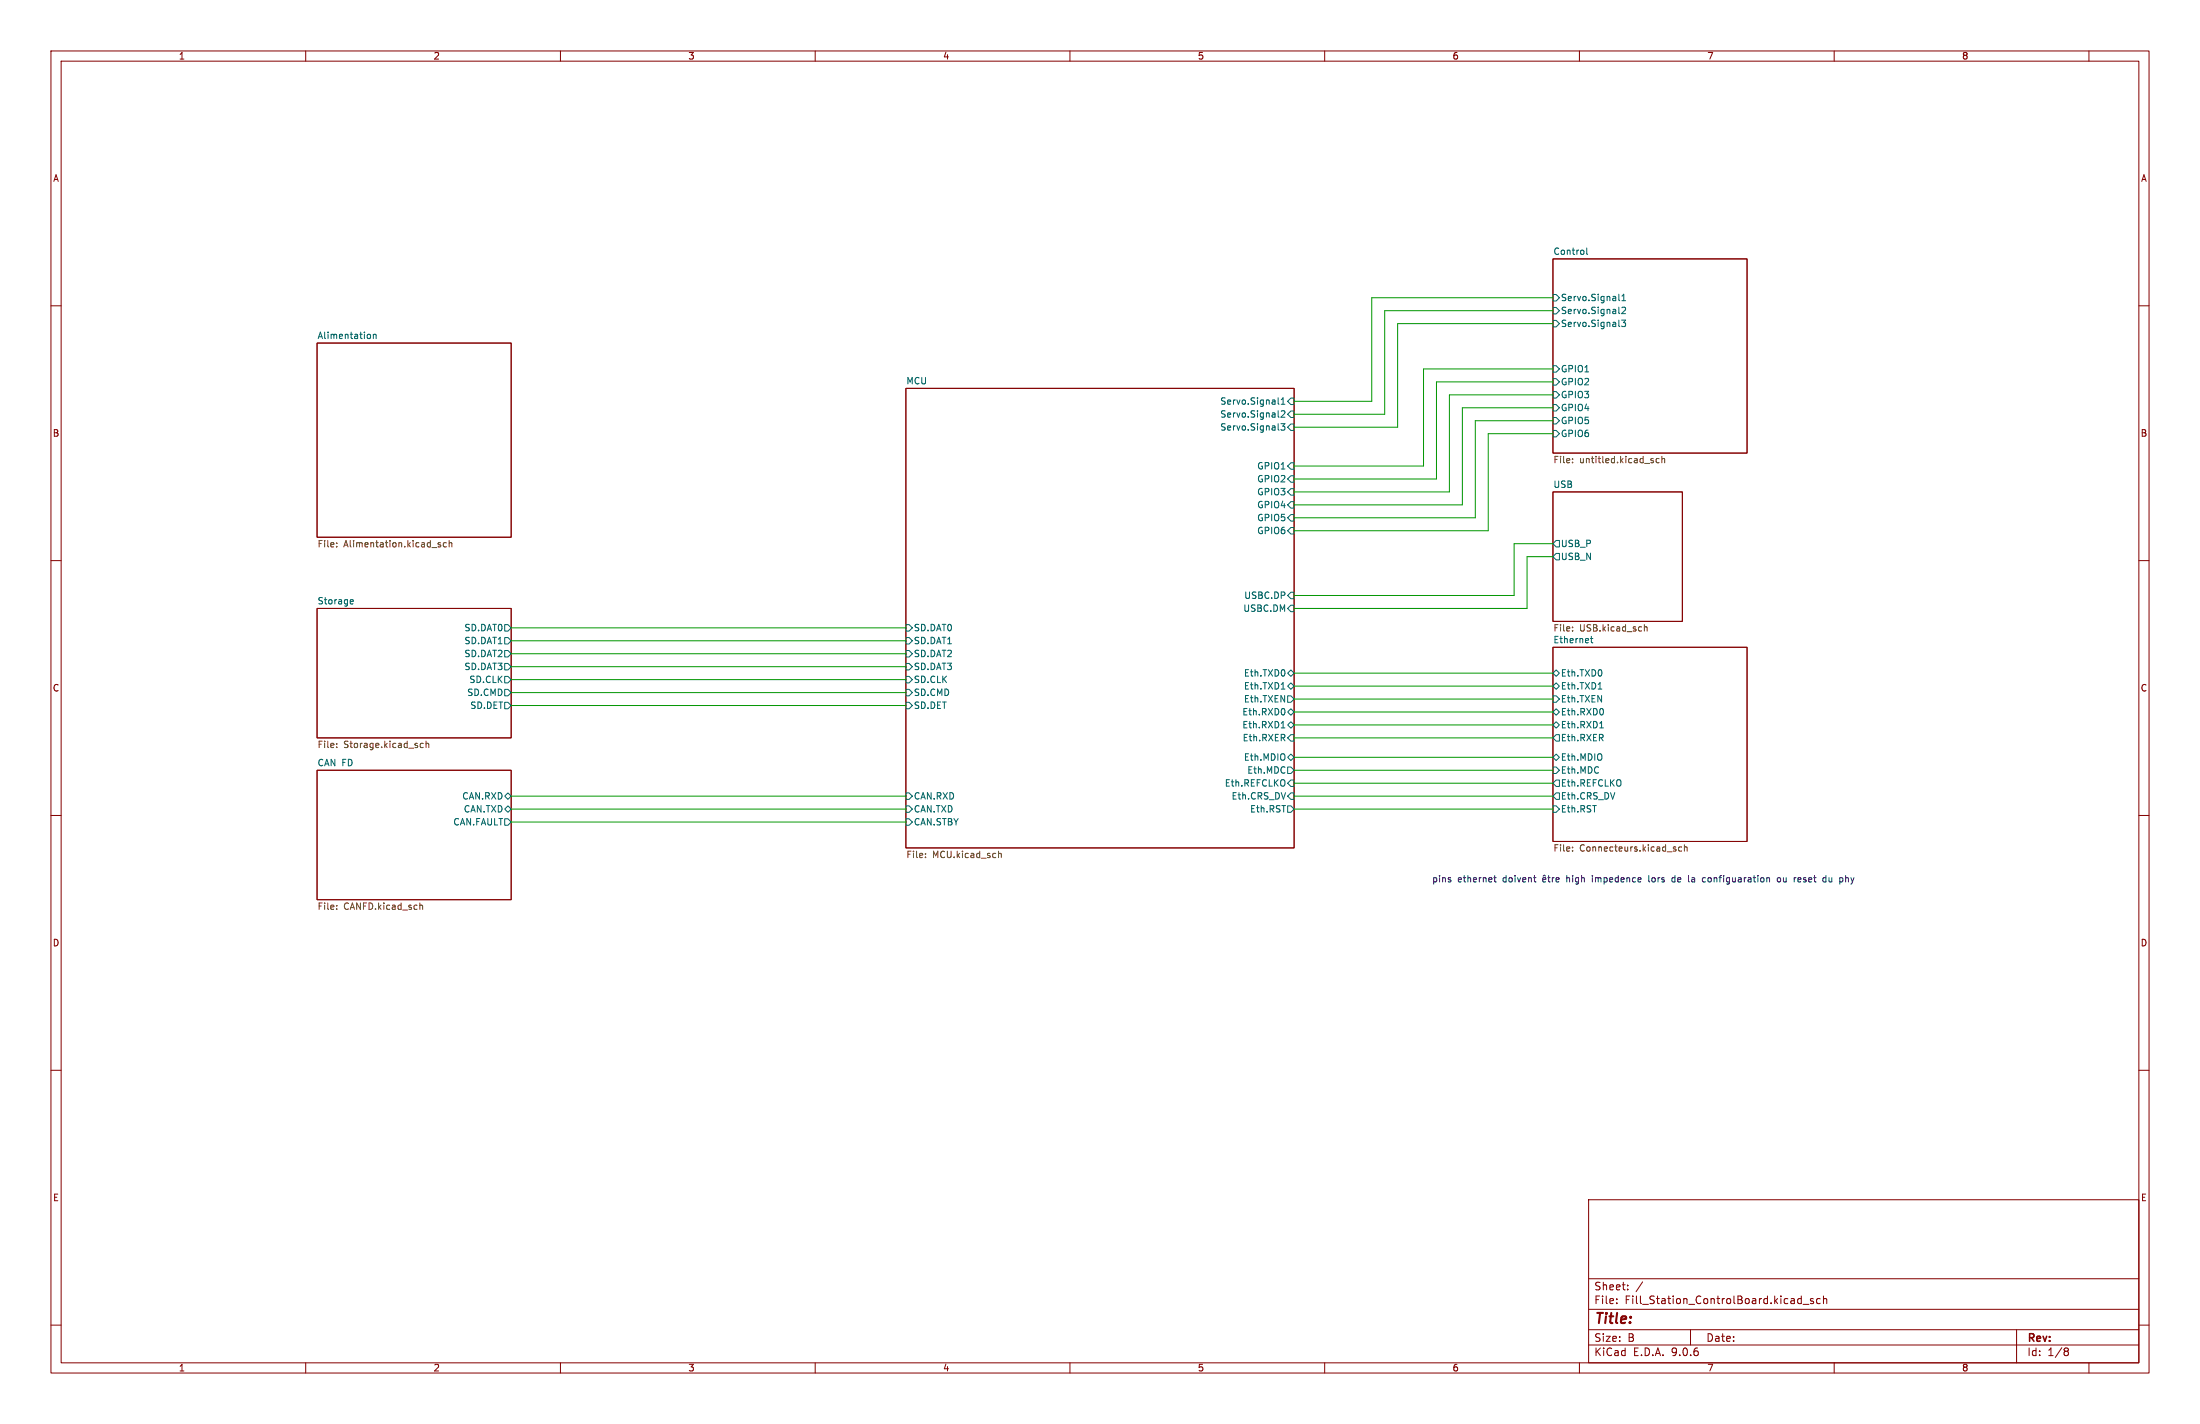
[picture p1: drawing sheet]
<svg xmlns="http://www.w3.org/2000/svg" width="432mm" height="279mm" viewBox="0 0 432 279" stroke-linecap="round" stroke-linejoin="round" font-family="sans-serif">
<g fill="none" stroke="#840000" stroke-width=".2">
<path d="M10 10h411.8v259.4h-411.8zM12 12h407.8v255.4h-407.8zM60 10v2M110 10v2M160 10v2M210 10v2M260 10v2M310 10v2M360 10v2M410 10v2M304.8 50.8h38.1v38.1h-38.1zM10 60h2"/>
<path d="M62.2 67.3h38.1v38.1h-38.1zM177.8 76.2h76.2v90.2h-76.2zM419.8 60h2M304.8 96.5h25.4v25.4h-25.4zM10 110h2M62.2 119.4h38.1v25.4h-38.1zM419.8 110h2M304.8 127h38.1v38.1h-38.1zM10 160h2M62.2 151.1h38.1v25.4h-38.1zM419.8 160h2M10 210h2"/>
<path d="M419.8 210h2M311.8 235.4h108v32h-108zM10 260h2M311.8 256.9h108M311.8 250.9h108M317.3 255.6v.2M317.3 254.9v.1M319.5 252.9v.2M319.5 252.2v.1M322.4 251.5l-1.3 1.9M353.1 254.8l.4 .1M353.5 254.3v1.5"/>
<path d="M353.5 255.7l-.4 .1M353.9 255.9h1.1M355.9 254.9l-.4-.1-.2 .2 .1 .2 .5 .2v.3h-.6M357.3 254.9l-.5-.1-.3 .3 .2 .6h.6M357.9 254.9l.2-.1 .4 .1v.9M357.9 254.3v1.5M419.8 260h2M60 267.4v2M110 267.4v2M160 267.4v2M210 267.4v2M260 267.4v2"/>
<path d="M310 267.4v2M311.8 263.9h108M311.8 260.9h108M331.8 260.9v3M360 267.4v2M395.8 260.9v6.5M405.4 264.5l.4 .1 .2 .2-.3 .3M405.4 265.1h.3M405.7 265.1l.2 .2 .1 .4-.2 .2-.4 .1M410 267.4v2"/>
</g>
<g fill="none" stroke="#006464" stroke-width=".2">
<path d="M304.8 57.8h.6l.7 .6-.7 .7h-.6zM311.4 48.7v1l.2 .2M317.7 57.7v1.1l.2 .2M318.3 59h.8M318.3 58.1l.4-.4v1.3M72.3 65.6l.4 .2v.5l-.4 .1M73.3 65.7l.5-.1v.8M73.3 65.6v.8M250.9 78v1.1l.1 .2M251.5 79.3h.7M251.5 78.4l.3-.4v1.3M253.4 78.1h.6v1.3h-.6l-.7-.7z"/>
<path d="M304.8 60.3h.6l.7 .7-.7 .6h-.6zM304.8 62.9h.6l.7 .6-.7 .6h-.6zM304.8 71.8h.6l.7 .6-.7 .6h-.6zM304.8 76.8h.6l.7 .7-.7 .6h-.6zM304.8 74.3h.6l.7 .6-.7 .7h-.6zM304.8 79.4h.6l.7 .6-.7 .6h-.6zM317.8 61.5h.1M317.8 64l.1 .1M318.3 62.8h.8l-.5 .5 .4 .1v.6l-.2 .1-.5-.1M318.3 60.4l.5-.1 .3 .3-.8 .9h.8M250.9 81.8l.1 .1M250.9 84.3l.1 .1"/>
<path d="M251.4 83.1h.8l-.4 .5 .3 .1v.6l-.1 .1-.6-.1M251.5 80.7l.5-.1 .2 .4-.8 .9h.8M253.4 90.8h.6v1.3h-.6l-.7-.7zM253.4 98.4h.6v1.3h-.6l-.7-.6zM253.4 93.3h.6v1.3h-.6l-.7-.6zM253.4 95.9h.6v1.3h-.6l-.7-.7zM253.4 80.6h.6v1.3h-.6l-.7-.6zM253.4 83.2h.6v1.3h-.6l-.7-.7zM304.8 81.9h.6l.7 .7-.7 .6h-.6zM304.8 84.5h.6l.7 .6-.7 .6h-.6zM68.9 117.7h.4v.3l-.6 .1M69.3 118.4l-.4 .1"/>
<path d="M253.4 118.7h.6v1.3h-.6l-.7-.6zM253.4 116.2h.6v1.3h-.6l-.7-.7zM253.4 101h.6v1.2h-.6l-.7-.6zM253.4 103.5h.6v1.3h-.6l-.7-.7zM305.4 106h.7v1.3h-.7l-.6-.6zM305.4 108.6h.7v1.3h-.7l-.6-.7zM99.1 137.8h.6l.6 .6-.6 .7h-.6zM99.1 135.3h.6l.6 .6-.6 .6h-.6zM99.1 130.2h.6l.6 .6-.6 .6h-.6zM99.1 132.7h.6l.6 .7-.6 .6h-.6zM99.1 127.6h.6l.6 .7-.6 .6h-.6zM99.1 122.6h.6l.6 .6-.6 .6h-.6z"/>
<path d="M99.1 125.1h.6l.6 .6-.6 .7h-.6zM177.8 137.8h.6l.7 .6-.7 .7h-.6zM177.8 127.6h.6l.7 .7-.7 .6h-.6zM177.8 122.6h.6l.7 .6-.7 .6h-.6zM177.8 125.1h.6l.7 .6-.7 .7h-.6zM177.8 130.2h.6l.7 .6-.7 .6h-.6zM177.8 132.7h.6l.7 .7-.7 .6h-.6zM177.8 135.3h.6l.7 .6-.7 .6h-.6zM251.5 135.2h.7M252.1 139.3v.7M252.7 132.1l.7-.7 .6 .7-.6 .6zM252.7 136.5h.7l.6 .7-.6 .6h-.7z"/>
<path d="M252.7 134.6l.7-.6 .6 .6-.6 .7zM252.7 139.7l.7-.6 .6 .6-.6 .6zM304.8 132.1l.6-.7 .7 .7-.7 .6zM304.8 134.6l.6-.6 .7 .6-.7 .7zM304.8 136.5h.6l.7 .7-.7 .6h-.6zM304.8 139.7l.6-.6 .7 .6-.7 .6zM312.2 125.3h.4M312.3 124.9v1l.3 .2M313.7 135.2h.7M314.6 139.3v.7M99.1 156.2l.6-.6 .6 .6-.6 .6zM99.1 158.8l.6-.7 .6 .7-.6 .6z"/>
<path d="M177.8 155.6h.6l.7 .6-.7 .6h-.6zM177.8 158.1h.6l.7 .7-.7 .6h-.6zM251.5 142.8h.7M252.7 158.1h.7l.6 .7-.6 .6h-.7zM252.7 148.6l.7-.6 .6 .6-.6 .6zM252.7 150.5h.7l.6 .6-.6 .7h-.7zM252.7 142.2l.7-.6 .6 .6-.6 .7zM253.4 155.6h.6v1.2h-.6l-.7-.6zM253.4 144.1h.6v1.3h-.6l-.7-.6zM253.4 153h.6v1.3h-.6l-.7-.6zM304.8 148.6l.6-.6 .7 .6-.7 .6zM304.8 150.5h.6l.7 .6-.7 .7h-.6z"/>
<path d="M304.8 158.1h.6l.7 .7-.7 .6h-.6zM305.4 144.1h.7v1.3h-.7l-.6-.6zM305.4 141.6l.7 .6-.7 .7-.6-.7zM305.4 153h.7v1.3h-.7l-.6-.6zM305.4 155.6h.7v1.2h-.7l-.6-.6zM314 142.8h.7M99.1 160.7h.6l.6 .6-.6 .6h-.6zM177.8 160.7h.6l.7 .6-.7 .6h-.6z"/>
</g>
<g fill="none" stroke="#725600" stroke-width=".2">
<path d="M308.6 90v.1M308.6 90.7v.1M325.6 90h-.3l-.3 .2 .2 .5h.4M326.2 90.1l.5-.1v.8M326.2 89.5v1.3M66.1 106.5v.2M66.1 107.2v.1M86 106.8l.5 .2v.1l-.2 .2h-.3M86 106.5h.5M87.6 106.5h-.4l-.2 .2 .1 .6h.5M88.2 106.6l.4-.1 .1 .8M88.2 106v1.3"/>
<path d="M308.6 123v.2M308.6 123.7v.1M322.7 122.6v1.2M322.7 123.1l.5-.1 .1 .8M66.1 145.9v.1M66.1 146.6v.1M82.5 146.4l.2 .3 .4-.1M83.1 145.9l-.4-.1-.2 .3M83.6 146l.5-.1 .1 .8M83.6 145.4v1.3M66.1 178.3v.1M66.1 177.7v.1"/>
<path d="M82.4 177.2v1.2M82.4 177.7h.5l.1 .7M181.6 168.2v.1M181.6 167.5v.1M196 167v1.3M196 167.6l.5-.1v.8M308.6 166.9v.1M308.6 166.2v.1M328.9 166.6v.3M330.1 166.2h-.4l-.2 .2 .1 .5h.5M330.6 166.3l.5-.1v.8M330.6 165.7v1.3"/>
</g>
<g fill="none" stroke="#009600" stroke-width=".2">
<path d="M304.8 58.4h-35.6v20.3h-15.2M304.8 72.4h-25.4v19h-25.4M304.8 77.5h-20.3v19h-30.5M304.8 63.5h-30.5v20.3h-20.3M304.8 61h-33v20.3h-17.8M304.8 74.9h-22.9v19.1h-27.9M304.8 82.6h-15.2v19h-35.6M304.8 80h-17.8v19.1h-33M304.8 85.1h-12.7v19h-38.1M304.8 109.2h-5.1v10.2h-45.7M304.8 106.7h-7.6v10.1h-43.2M100.3 125.7h77.5"/>
<path d="M100.3 128.3h77.5M100.3 138.4h77.5M100.3 135.9h77.5M100.3 130.8h77.5M100.3 133.4h77.5M100.3 123.2h77.5M254 139.7h50.8M254 132.1h50.8M254 134.6h50.8M254 137.2h50.8M100.3 158.8h77.5M100.3 156.2h77.5"/>
<path d="M254 144.8h50.8M254 142.2h50.8M254 158.8h50.8M254 156.2h50.8M254 148.6h50.8M254 151.1h50.8M254 153.7h50.8M100.3 161.3h77.5"/>
</g>
<g fill="none" stroke="#0000c2" stroke-width=".2">
<path d="M293.2 172.2h.5M293.4 171.8v1.1l.3 .1M301 172.2h.5M301.2 173h.3M302.8 172.6l.6-.1-.1-.2-.3-.1-.2 .2 .1 .6h.4M302.9 171.9l.2-.2 .2 .2M303.8 172.2h.5M304 171.8v1.1l.3 .1M304.7 172.2v.8M305 172.2l-.3 .2M305.4 172.6l.6-.1-.1-.2-.3-.1-.2 .2 .1 .6h.4M312.5 171.8v.1"/>
<path d="M312.5 172.2v.8M323.6 171.8v1.1l.2 .1M328.7 172.3l-.3-.1-.3 .2 .2 .6h.4M332.2 172.2l-.1 .1M332.2 172.6l-.2 .1 .2 .3M334.4 172.2l.3 .1M334.7 173h-.3M347.1 172.2l.2 .2v.6M348.9 172.3l.3-.1 .3 .2v.4l-.3 .2-.4-.2zM352.9 172.3l.4-.1 .2 .3-.6 .1M352.9 173h.5M359 172.2v.7l.3 .1"/>
<path d="M362.3 172.3h.4l.1 .7"/>
</g>
<text font-size="2.8" fill="#840000" x="312.8" y="260.3">Title:</text>
<g font-size="2.1" fill="#840000">
<text x="312.8" y="256.1">File:</text>
<text x="312.8" y="253.4">Sheet:</text>
<text x="318.9" y="256.1">Fill_Station_ControlBoard.kicad_sch</text>
<text x="312.8" y="263.5">Size:</text>
<text x="319.5" y="263.5">B</text>
<text x="334.8" y="263.5">Date:</text>
<text x="397.8" y="263.7">Rev:</text>
<text x="312.8" y="266.3">KiCad</text>
<text x="320.5" y="266.3">E.D.A.</text>
<text x="328.1" y="266.3">9.0.6</text>
<text x="397.8" y="266.3">Id:</text>
<text x="401.9" y="266.3">1/8</text>
</g>
<g font-size="1.8" fill="#840000">
<text x="35" y="11.9">1</text>
<text x="85" y="11.9">2</text>
<text x="135" y="11.9">3</text>
<text x="185" y="11.9">4</text>
<text x="235" y="11.9">5</text>
<text x="285" y="11.9">6</text>
<text x="335" y="11.9">7</text>
<text x="385" y="11.9">8</text>
<text x="10.3" y="35.9">A</text>
<text x="420.1" y="35.9">A</text>
<text x="10.3" y="85.9">B</text>
<text x="420.1" y="85.9">B</text>
<text x="10.3" y="135.9">C</text>
<text x="420.1" y="135.9">C</text>
<text x="10.3" y="185.9">D</text>
<text x="420.1" y="185.9">D</text>
<text x="10.3" y="235.9">E</text>
<text x="420.1" y="235.9">E</text>
<text x="35" y="269.3">1</text>
<text x="85" y="269.3">2</text>
<text x="135" y="269.3">3</text>
<text x="185" y="269.3">4</text>
<text x="235" y="269.3">5</text>
<text x="285" y="269.3">6</text>
<text x="335" y="269.3">7</text>
<text x="385" y="269.3">8</text>
</g>
<g font-size="1.8" fill="#006464">
<text x="304.8" y="50.1">Control</text>
<text x="306.3" y="59.3">Servo.Signal1</text>
<text x="306.3" y="61.8">Servo.Signal2</text>
<text x="306.3" y="64.4">Servo.Signal3</text>
<text x="62.2" y="66.6">Alimentation</text>
<text x="177.8" y="75.5">MCU</text>
<text x="306.3" y="73.3">GPIO1</text>
<text x="306.3" y="75.8">GPIO2</text>
<text x="239.4" y="82.1">Servo.Signal2</text>
<text x="239.4" y="79.6">Servo.Signal1</text>
<text x="306.3" y="83.4">GPIO5</text>
<text x="306.3" y="78.3">GPIO3</text>
<text x="306.3" y="80.9">GPIO4</text>
<text x="239.4" y="84.7">Servo.Signal3</text>
<text x="306.3" y="86">GPIO6</text>
<text x="246.7" y="92.3">GPIO1</text>
<text x="246.7" y="94.8">GPIO2</text>
<text x="304.8" y="95.8">USB</text>
<text x="246.7" y="99.9">GPIO4</text>
<text x="246.7" y="97.4">GPIO3</text>
<text x="246.7" y="102.5">GPIO5</text>
<text x="246.7" y="105">GPIO6</text>
<text x="306.3" y="107.5">USB_P</text>
<text x="306.3" y="110.1">USB_N</text>
<text x="62.2" y="118.7">Storage</text>
<text x="244.1" y="117.7">USBC.DP</text>
<text x="91" y="124.1">SD.DAT0</text>
<text x="179.3" y="124.1">SD.DAT0</text>
<text x="243.9" y="120.2">USBC.DM</text>
<text x="91" y="131.7">SD.DAT3</text>
<text x="91" y="129.1">SD.DAT2</text>
<text x="91" y="126.6">SD.DAT1</text>
<text x="179.3" y="129.1">SD.DAT2</text>
<text x="179.3" y="126.6">SD.DAT1</text>
<text x="179.3" y="131.7">SD.DAT3</text>
<text x="304.8" y="126.3">Ethernet</text>
<text x="91.6" y="136.8">SD.CMD</text>
<text x="92" y="134.2">SD.CLK</text>
<text x="179.3" y="134.2">SD.CLK</text>
<text x="179.3" y="136.8">SD.CMD</text>
<text x="244.1" y="132.9">Eth.TXD0</text>
<text x="244.1" y="135.5">Eth.TXD1</text>
<text x="306.3" y="132.9">Eth.TXD0</text>
<text x="306.3" y="135.5">Eth.TXD1</text>
<text x="92.2" y="139.3">SD.DET</text>
<text x="179.3" y="139.3">SD.DET</text>
<text x="243.7" y="143.1">Eth.RXD1</text>
<text x="243.7" y="140.6">Eth.RXD0</text>
<text x="244.1" y="138">Eth.TXEN</text>
<text x="306.3" y="138">Eth.TXEN</text>
<text x="306.3" y="140.6">Eth.RXD0</text>
<text x="306.3" y="143.1">Eth.RXD1</text>
<text x="243.8" y="145.6">Eth.RXER</text>
<text x="244.1" y="149.5">Eth.MDIO</text>
<text x="306.3" y="145.6">Eth.RXER</text>
<text x="306.3" y="149.5">Eth.MDIO</text>
<text x="62.2" y="150.4">CAN FD</text>
<text x="240.3" y="154.5">Eth.REFCLKO</text>
<text x="244.7" y="152">Eth.MDC</text>
<text x="306.3" y="152">Eth.MDC</text>
<text x="306.3" y="154.5">Eth.REFCLKO</text>
<text x="90.6" y="157.1">CAN.RXD</text>
<text x="90.9" y="159.6">CAN.TXD</text>
<text x="179.3" y="157.1">CAN.RXD</text>
<text x="179.3" y="159.6">CAN.TXD</text>
<text x="241.6" y="157.1">Eth.CRS_DV</text>
<text x="245.3" y="159.6">Eth.RST</text>
<text x="306.3" y="159.6">Eth.RST</text>
<text x="306.3" y="157.1">Eth.CRS_DV</text>
<text x="88.9" y="162.2">CAN.FAULT</text>
<text x="179.3" y="162.2">CAN.STBY</text>
</g>
<g font-size="1.8" fill="#725600">
<text x="304.8" y="91.2">File:</text>
<text x="310" y="91.2">untitled.kicad_sch</text>
<text x="62.2" y="107.7">File:</text>
<text x="67.5" y="107.7">Alimentation.kicad_sch</text>
<text x="304.8" y="124.2">File:</text>
<text x="310" y="124.2">USB.kicad_sch</text>
<text x="62.2" y="147.1">File:</text>
<text x="67.5" y="147.1">Storage.kicad_sch</text>
<text x="304.8" y="167.4">File:</text>
<text x="310" y="167.4">Connecteurs.kicad_sch</text>
<text x="177.8" y="168.7">File:</text>
<text x="183" y="168.7">MCU.kicad_sch</text>
<text x="62.2" y="178.8">File:</text>
<text x="67.5" y="178.8">CANFD.kicad_sch</text>
</g>
<g font-size="1.8" fill="#0000c2">
<text x="281" y="173.3">pins</text>
<text x="286.1" y="173.3">ethernet</text>
<text x="295.1" y="173.3">doivent</text>
<text x="307.9" y="173.3">high</text>
<text x="313.2" y="173.3">impedence</text>
<text x="324.4" y="173.3">lors</text>
<text x="329.2" y="173.3">de</text>
<text x="332.6" y="173.3">la</text>
<text x="335.6" y="173.3">configuaration</text>
<text x="350.5" y="173.3">ou</text>
<text x="354" y="173.3">reset</text>
<text x="359.9" y="173.3">du</text>
<text x="363.3" y="173.3">phy</text>
</g>
</svg>
